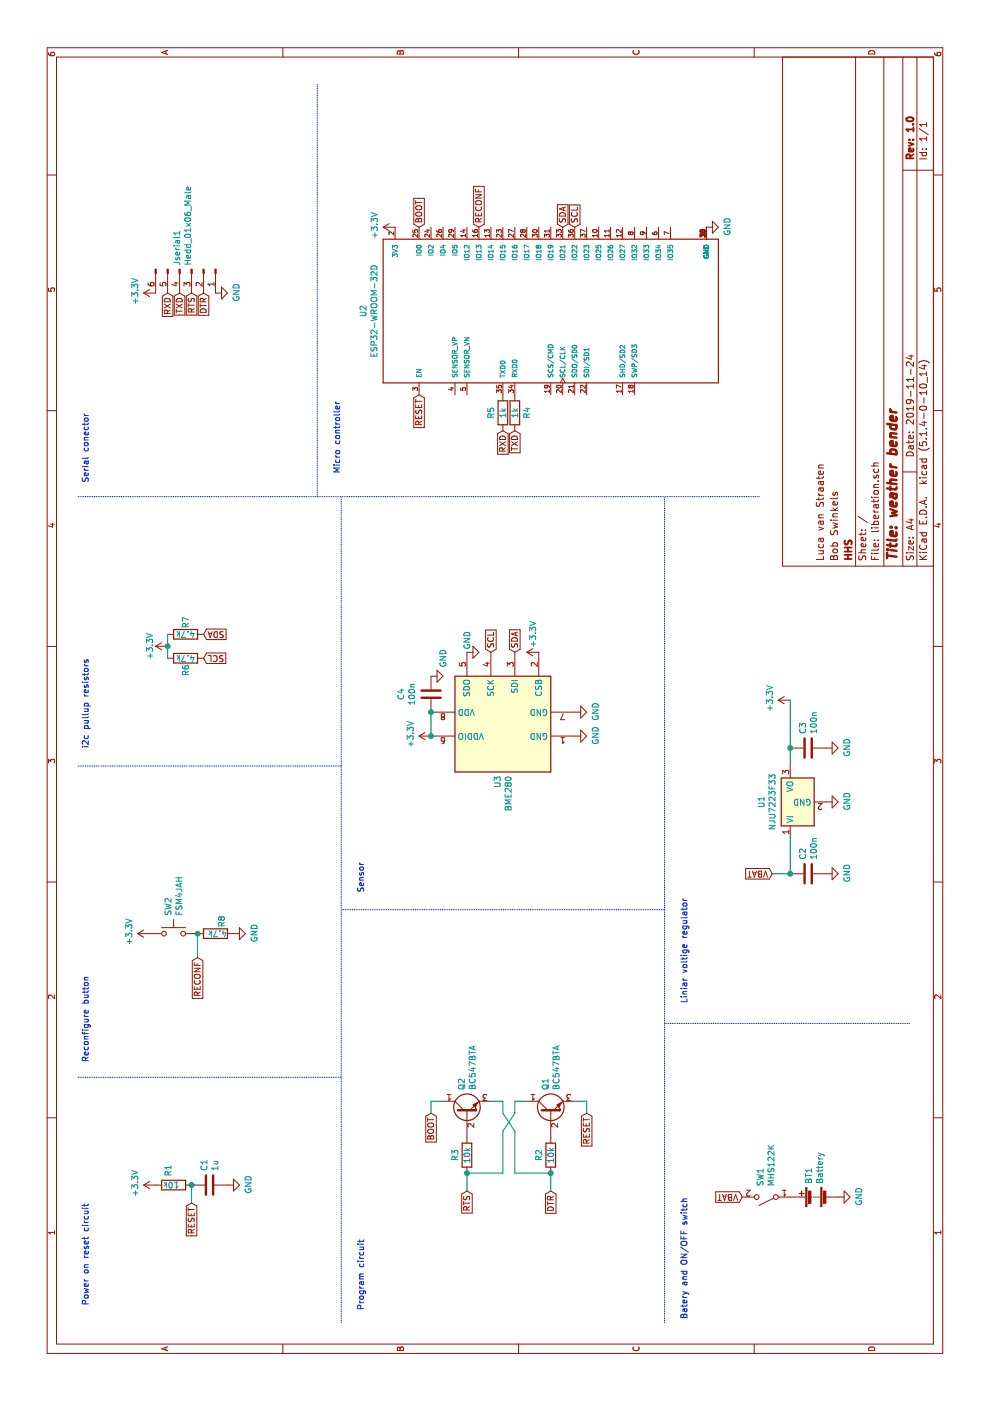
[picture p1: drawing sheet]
EESchema Schematic File Version 4
LIBS:liberation-cache
EELAYER 30 0
EELAYER END
$Descr A4 11693 8268
encoding utf-8
Sheet 1 1
Title "weather bender"
Date "2019-11-24"
Rev "1.0"
Comp "HHS"
Comment1 "Bob Swinkels"
Comment2 "Luca van Straaten"
Comment3 ""
Comment4 ""
$EndDescr
$Comp
L ESP32-WROOM-32D:ESP32-WROOM-32D U2
U 1 1
P 9100 4600
F 0 "U2" H 9100 6167 50  0000 C CNN
F 1 "ESP32-WROOM-32D" H 9100 6076 50  0000 C CNN
F 2 "ESP32-WROOM-32D:MODULE_ESP32-WROOM-32D" H 9100 4600 50  0001 L BNN
F 3 "Espressif Systems" H 9100 4600 50  0001 L BNN
F 4 "None" H 9100 4600 50  0001 L BNN "Field4"
F 5 "Module Espressif Systems" H 9100 4600 50  0001 L BNN "Field5"
F 6 "Unavailable" H 9100 4600 50  0001 L BNN "Field6"
F 7 "ESP32-WROOM-32D" H 9100 4600 50  0001 L BNN "Field7"
F 8 "IC: SoC; GPIO, I2C, I2S, IR, SD, SDIO, SPI, UART; 2.7÷3.6VDC; 20dBm" H 9100 4600 50  0001 L BNN "Field8"
	1    9100 4600
	1    0    0    -1  
$EndComp
$Comp
L Sensor:BME280 U3
U 1 1
P 5650 4200
F 0 "U3" H 5221 4246 50  0000 R CNN
F 1 "BME280" H 5221 4155 50  0000 R CNN
F 2 "Package_LGA:Bosch_LGA-8_2.5x2.5mm_P0.65mm_ClockwisePinNumbering" H 7150 3750 50  0001 C CNN
F 3 "https://ae-bst.resource.bosch.com/media/_tech/media/datasheets/BST-BME280-DS002.pdf" H 5650 4000 50  0001 C CNN
	1    5650 4200
	1    0    0    -1  
$EndComp
Text GLabel 9250 1400 0    50   Input ~ 0
RXD
Text GLabel 9250 1500 0    50   Input ~ 0
TXD
Text GLabel 9250 1700 0    50   Input ~ 0
DTR
Text GLabel 9250 1600 0    50   Input ~ 0
RTS
$Comp
L power:GND #PWR0101
U 1 1
P 9250 1800
F 0 "#PWR0101" H 9250 1550 50  0001 C CNN
F 1 "GND" H 9255 1627 50  0000 C CNN
F 2 "" H 9250 1800 50  0001 C CNN
F 3 "" H 9250 1800 50  0001 C CNN
	1    9250 1800
	1    0    0    -1  
$EndComp
$Comp
L power:GND #PWR0102
U 1 1
P 9800 5900
F 0 "#PWR0102" H 9800 5650 50  0001 C CNN
F 1 "GND" H 9805 5727 50  0000 C CNN
F 2 "" H 9800 5900 50  0001 C CNN
F 3 "" H 9800 5900 50  0001 C CNN
	1    9800 5900
	1    0    0    -1  
$EndComp
Text GLabel 8100 4200 0    50   Input ~ 0
RXD
Text GLabel 8100 4300 0    50   Input ~ 0
TXD
$Comp
L Device:R R4
U 1 1
P 8250 4300
F 0 "R4" V 8350 4300 50  0000 C CNN
F 1 "1k" V 8250 4300 50  0000 C CNN
F 2 "Resistor_THT:R_Axial_DIN0204_L3.6mm_D1.6mm_P7.62mm_Horizontal" V 8180 4300 50  0001 C CNN
F 3 "~" H 8250 4300 50  0001 C CNN
	1    8250 4300
	0    1    1    0   
$EndComp
$Comp
L Device:R R5
U 1 1
P 8250 4200
F 0 "R5" V 8150 4200 50  0000 C CNN
F 1 "1k" V 8250 4200 50  0000 C CNN
F 2 "Resistor_THT:R_Axial_DIN0204_L3.6mm_D1.6mm_P7.62mm_Horizontal" V 8180 4200 50  0001 C CNN
F 3 "~" H 8250 4200 50  0001 C CNN
	1    8250 4200
	0    1    1    0   
$EndComp
Text GLabel 8400 3500 0    50   Input ~ 0
RESET
Text GLabel 1650 1600 0    50   Input ~ 0
RESET
$Comp
L power:GND #PWR0103
U 1 1
P 1800 1900
F 0 "#PWR0103" H 1800 1650 50  0001 C CNN
F 1 "GND" H 1805 1727 50  0000 C CNN
F 2 "" H 1800 1900 50  0001 C CNN
F 3 "" H 1800 1900 50  0001 C CNN
	1    1800 1900
	1    0    0    -1  
$EndComp
$Comp
L Device:C C1
U 1 1
P 1800 1750
F 0 "C1" H 1915 1796 50  0000 L CNN
F 1 "1u" H 1915 1705 50  0000 L CNN
F 2 "Capacitor_THT:CP_Radial_D5.0mm_P2.00mm" H 1838 1600 50  0001 C CNN
F 3 "~" H 1800 1750 50  0001 C CNN
	1    1800 1750
	1    0    0    -1  
$EndComp
$Comp
L Device:R R1
U 1 1
P 1800 1450
F 0 "R1" H 1870 1496 50  0000 L CNN
F 1 "10k" V 1800 1400 50  0000 L CNN
F 2 "Resistor_THT:R_Axial_DIN0204_L3.6mm_D1.6mm_P7.62mm_Horizontal" V 1730 1450 50  0001 C CNN
F 3 "~" H 1800 1450 50  0001 C CNN
	1    1800 1450
	1    0    0    -1  
$EndComp
Wire Wire Line
	1650 1600 1800 1600
Connection ~ 1800 1600
Text GLabel 9800 3500 2    50   Input ~ 0
BOOT
$Comp
L Device:Battery BT1
U 1 1
P 1700 6800
F 0 "BT1" H 1808 6846 50  0000 L CNN
F 1 "Battery" H 1808 6755 50  0000 L CNN
F 2 "Battery:keystone_2477" V 1700 6860 50  0001 C CNN
F 3 "~" V 1700 6860 50  0001 C CNN
	1    1700 6800
	1    0    0    -1  
$EndComp
$Comp
L power:GND #PWR0104
U 1 1
P 1700 7000
F 0 "#PWR0104" H 1700 6750 50  0001 C CNN
F 1 "GND" H 1705 6827 50  0000 C CNN
F 2 "" H 1700 7000 50  0001 C CNN
F 3 "" H 1700 7000 50  0001 C CNN
	1    1700 7000
	1    0    0    -1  
$EndComp
$Comp
L Switch:SW_SPST SW1
U 1 1
P 1700 6400
F 0 "SW1" V 1746 6312 50  0000 R CNN
F 1 "MHS122K" V 1655 6312 50  0000 R CNN
F 2 "Button_Switch_THT:MHS122" H 1700 6400 50  0001 C CNN
F 3 "~" H 1700 6400 50  0001 C CNN
	1    1700 6400
	0    -1   -1   0   
$EndComp
$Comp
L Switch:SW_Push SW2
U 1 1
P 3900 1450
F 0 "SW2" V 3854 1598 50  0000 L CNN
F 1 "FSM4JAH" V 3945 1598 50  0000 L CNN
F 2 "Button_Switch_THT:SW_PUSH_6mm_H5mm" H 3900 1650 50  0001 C CNN
F 3 "~" H 3900 1650 50  0001 C CNN
	1    3900 1450
	0    1    1    0   
$EndComp
$Comp
L Device:R R8
U 1 1
P 3900 1800
F 0 "R8" H 3950 1750 50  0000 L CNN
F 1 "4.7k" V 3900 1700 50  0000 L CNN
F 2 "Resistor_THT:R_Axial_DIN0204_L3.6mm_D1.6mm_P7.62mm_Horizontal" V 3830 1800 50  0001 C CNN
F 3 "~" H 3900 1800 50  0001 C CNN
	1    3900 1800
	1    0    0    -1  
$EndComp
Text GLabel 3700 1650 0    50   Input ~ 0
RECONF
Wire Wire Line
	3900 1650 3700 1650
Connection ~ 3900 1650
$Comp
L power:GND #PWR0105
U 1 1
P 3900 1950
F 0 "#PWR0105" H 3900 1700 50  0001 C CNN
F 1 "GND" H 3905 1777 50  0000 C CNN
F 2 "" H 3900 1950 50  0001 C CNN
F 3 "" H 3900 1950 50  0001 C CNN
	1    3900 1950
	1    0    0    -1  
$EndComp
$Comp
L power:+3.3V #PWR0106
U 1 1
P 3900 1250
F 0 "#PWR0106" H 3900 1100 50  0001 C CNN
F 1 "+3.3V" H 3915 1423 50  0000 C CNN
F 2 "" H 3900 1250 50  0001 C CNN
F 3 "" H 3900 1250 50  0001 C CNN
	1    3900 1250
	1    0    0    -1  
$EndComp
$Comp
L power:+3.3V #PWR0107
U 1 1
P 9800 3300
F 0 "#PWR0107" H 9800 3150 50  0001 C CNN
F 1 "+3.3V" H 9815 3473 50  0000 C CNN
F 2 "" H 9800 3300 50  0001 C CNN
F 3 "" H 9800 3300 50  0001 C CNN
	1    9800 3300
	1    0    0    -1  
$EndComp
$Comp
L power:+3.3V #PWR0108
U 1 1
P 9250 1300
F 0 "#PWR0108" H 9250 1150 50  0001 C CNN
F 1 "+3.3V" H 9265 1473 50  0000 C CNN
F 2 "" H 9250 1300 50  0001 C CNN
F 3 "" H 9250 1300 50  0001 C CNN
	1    9250 1300
	1    0    0    -1  
$EndComp
$Comp
L Device:R R3
U 1 1
P 2050 3900
F 0 "R3" V 1950 3900 50  0000 C CNN
F 1 "10k" V 2050 3900 50  0000 C CNN
F 2 "Resistor_THT:R_Axial_DIN0204_L3.6mm_D1.6mm_P7.62mm_Horizontal" V 1980 3900 50  0001 C CNN
F 3 "~" H 2050 3900 50  0001 C CNN
	1    2050 3900
	0    1    1    0   
$EndComp
$Comp
L Device:R R2
U 1 1
P 2050 4600
F 0 "R2" V 1950 4600 50  0000 C CNN
F 1 "10k" V 2050 4600 50  0000 C CNN
F 2 "Resistor_THT:R_Axial_DIN0204_L3.6mm_D1.6mm_P7.62mm_Horizontal" V 1980 4600 50  0001 C CNN
F 3 "~" H 2050 4600 50  0001 C CNN
	1    2050 4600
	0    1    1    0   
$EndComp
Text GLabel 1750 3900 0    50   Input ~ 0
RTS
Text GLabel 1750 4600 0    50   Input ~ 0
DTR
Text GLabel 2400 3600 0    50   Input ~ 0
BOOT
Text GLabel 2400 4900 0    50   Input ~ 0
RESET
Wire Wire Line
	2400 3600 2500 3600
Wire Wire Line
	2400 4900 2500 4900
Wire Wire Line
	2500 4900 2500 4800
Wire Wire Line
	1750 3900 1900 3900
Wire Wire Line
	1750 4600 1900 4600
Wire Wire Line
	2500 3600 2500 3700
$Comp
L Transistor_BJT:BC547 Q1
U 1 1
P 2400 4600
F 0 "Q1" H 2591 4646 50  0000 L CNN
F 1 "BC547BTA" H 2591 4555 50  0000 L CNN
F 2 "Package_TO_SOT_THT:TO-92_Inline" H 2600 4525 50  0001 L CIN
F 3 "http://www.fairchildsemi.com/ds/BC/BC547.pdf" H 2400 4600 50  0001 L CNN
	1    2400 4600
	1    0    0    -1  
$EndComp
$Comp
L Transistor_BJT:BC547 Q2
U 1 1
P 2400 3900
F 0 "Q2" H 2591 3946 50  0000 L CNN
F 1 "BC547BTA" H 2591 3855 50  0000 L CNN
F 2 "Package_TO_SOT_THT:TO-92_Inline" H 2600 3825 50  0001 L CIN
F 3 "http://www.fairchildsemi.com/ds/BC/BC547.pdf" H 2400 3900 50  0001 L CNN
	1    2400 3900
	1    0    0    -1  
$EndComp
Wire Wire Line
	1900 4200 2250 4200
Wire Wire Line
	2250 4200 2400 4300
Wire Wire Line
	2400 4300 2500 4300
Wire Wire Line
	2500 4300 2500 4400
Wire Wire Line
	1900 3900 1900 4200
Connection ~ 1900 3900
Wire Wire Line
	2500 4100 2500 4200
Wire Wire Line
	2500 4200 2400 4200
Wire Wire Line
	2400 4200 2250 4300
Wire Wire Line
	2250 4300 1900 4300
Wire Wire Line
	1900 4300 1900 4600
Connection ~ 1900 4600
$Comp
L power:+3.3V #PWR0109
U 1 1
P 1800 1300
F 0 "#PWR0109" H 1800 1150 50  0001 C CNN
F 1 "+3.3V" H 1815 1473 50  0000 C CNN
F 2 "" H 1800 1300 50  0001 C CNN
F 3 "" H 1800 1300 50  0001 C CNN
	1    1800 1300
	1    0    0    -1  
$EndComp
$Comp
L power:GND #PWR0110
U 1 1
P 5750 4800
F 0 "#PWR0110" H 5750 4550 50  0001 C CNN
F 1 "GND" H 5755 4627 50  0000 C CNN
F 2 "" H 5750 4800 50  0001 C CNN
F 3 "" H 5750 4800 50  0001 C CNN
	1    5750 4800
	1    0    0    -1  
$EndComp
$Comp
L power:GND #PWR0111
U 1 1
P 5550 4800
F 0 "#PWR0111" H 5550 4550 50  0001 C CNN
F 1 "GND" H 5555 4627 50  0000 C CNN
F 2 "" H 5550 4800 50  0001 C CNN
F 3 "" H 5550 4800 50  0001 C CNN
	1    5550 4800
	1    0    0    -1  
$EndComp
$Comp
L Device:C C4
U 1 1
P 5900 3600
F 0 "C4" V 5648 3600 50  0000 C CNN
F 1 "100n" V 5739 3600 50  0000 C CNN
F 2 "Capacitor_THT:C_Disc_D4.7mm_W2.5mm_P5.00mm" H 5938 3450 50  0001 C CNN
F 3 "~" H 5900 3600 50  0001 C CNN
	1    5900 3600
	0    1    1    0   
$EndComp
$Comp
L power:GND #PWR0112
U 1 1
P 6050 3600
F 0 "#PWR0112" H 6050 3350 50  0001 C CNN
F 1 "GND" H 6200 3500 50  0000 C CNN
F 2 "" H 6050 3600 50  0001 C CNN
F 3 "" H 6050 3600 50  0001 C CNN
	1    6050 3600
	1    0    0    -1  
$EndComp
Wire Wire Line
	5550 3600 5750 3600
$Comp
L power:+3.3V #PWR0113
U 1 1
P 5550 3600
F 0 "#PWR0113" H 5550 3450 50  0001 C CNN
F 1 "+3.3V" H 5565 3773 50  0000 C CNN
F 2 "" H 5550 3600 50  0001 C CNN
F 3 "" H 5550 3600 50  0001 C CNN
	1    5550 3600
	1    0    0    -1  
$EndComp
Text GLabel 6400 1700 3    50   Input ~ 0
SDA
Text GLabel 6250 4100 2    50   Input ~ 0
SCL
$Comp
L power:GND #PWR0114
U 1 1
P 6250 3900
F 0 "#PWR0114" H 6250 3650 50  0001 C CNN
F 1 "GND" H 6350 3900 50  0000 C CNN
F 2 "" H 6250 3900 50  0001 C CNN
F 3 "" H 6250 3900 50  0001 C CNN
	1    6250 3900
	1    0    0    -1  
$EndComp
$Comp
L Device:R R6
U 1 1
P 6200 1550
F 0 "R6" H 6100 1550 50  0000 C CNN
F 1 "4.7k" V 6200 1550 50  0000 C CNN
F 2 "Resistor_THT:R_Axial_DIN0204_L3.6mm_D1.6mm_P7.62mm_Horizontal" V 6130 1550 50  0001 C CNN
F 3 "~" H 6200 1550 50  0001 C CNN
	1    6200 1550
	1    0    0    -1  
$EndComp
$Comp
L Device:R R7
U 1 1
P 6400 1550
F 0 "R7" H 6500 1550 50  0000 C CNN
F 1 "4.7k" V 6400 1550 50  0000 C CNN
F 2 "Resistor_THT:R_Axial_DIN0204_L3.6mm_D1.6mm_P7.62mm_Horizontal" V 6330 1550 50  0001 C CNN
F 3 "~" H 6400 1550 50  0001 C CNN
	1    6400 1550
	1    0    0    -1  
$EndComp
$Comp
L power:+3.3V #PWR0115
U 1 1
P 6250 4500
F 0 "#PWR0115" H 6250 4350 50  0001 C CNN
F 1 "+3.3V" H 6400 4550 50  0000 C CNN
F 2 "" H 6250 4500 50  0001 C CNN
F 3 "" H 6250 4500 50  0001 C CNN
	1    6250 4500
	1    0    0    -1  
$EndComp
Text GLabel 9800 4800 2    50   Input ~ 0
SCL
Text GLabel 9800 4700 2    50   Input ~ 0
SDA
Text GLabel 6200 1700 3    50   Input ~ 0
SCL
$Comp
L power:+3.3V #PWR0116
U 1 1
P 6300 1400
F 0 "#PWR0116" H 6300 1250 50  0001 C CNN
F 1 "+3.3V" H 6300 1550 50  0000 C CNN
F 2 "" H 6300 1400 50  0001 C CNN
F 3 "" H 6300 1400 50  0001 C CNN
	1    6300 1400
	1    0    0    -1  
$EndComp
Wire Wire Line
	6200 1400 6300 1400
Connection ~ 6300 1400
Wire Wire Line
	6300 1400 6400 1400
Text GLabel 6250 4300 2    50   Input ~ 0
SDA
$Comp
L Regulator_Linear:MCP1825S U1
U 1 1
P 5000 6600
F 0 "U1" H 5000 6842 50  0000 C CNN
F 1 "NJU7223F33" H 5000 6751 50  0000 C CNN
F 2 "Package_TO_SOT_THT:NJU7223F33" H 4900 6750 50  0001 C CNN
F 3 "http://ww1.microchip.com/downloads/en/devicedoc/22056b.pdf" H 5000 6850 50  0001 C CNN
	1    5000 6600
	1    0    0    -1  
$EndComp
$Comp
L power:+3.3V #PWR0117
U 1 1
P 5850 6600
F 0 "#PWR0117" H 5850 6450 50  0001 C CNN
F 1 "+3.3V" H 5865 6773 50  0000 C CNN
F 2 "" H 5850 6600 50  0001 C CNN
F 3 "" H 5850 6600 50  0001 C CNN
	1    5850 6600
	1    0    0    -1  
$EndComp
$Comp
L Device:C C2
U 1 1
P 4400 6750
F 0 "C2" H 4515 6796 50  0000 L CNN
F 1 "100n" H 4515 6705 50  0000 L CNN
F 2 "Capacitor_THT:C_Disc_D4.7mm_W2.5mm_P5.00mm" H 4438 6600 50  0001 C CNN
F 3 "~" H 4400 6750 50  0001 C CNN
	1    4400 6750
	1    0    0    -1  
$EndComp
$Comp
L Device:C C3
U 1 1
P 5450 6750
F 0 "C3" H 5565 6796 50  0000 L CNN
F 1 "100n" H 5565 6705 50  0000 L CNN
F 2 "Capacitor_THT:C_Disc_D4.7mm_W2.5mm_P5.00mm" H 5488 6600 50  0001 C CNN
F 3 "~" H 5450 6750 50  0001 C CNN
	1    5450 6750
	1    0    0    -1  
$EndComp
$Comp
L power:GND #PWR0118
U 1 1
P 4400 6900
F 0 "#PWR0118" H 4400 6650 50  0001 C CNN
F 1 "GND" H 4405 6727 50  0000 C CNN
F 2 "" H 4400 6900 50  0001 C CNN
F 3 "" H 4400 6900 50  0001 C CNN
	1    4400 6900
	1    0    0    -1  
$EndComp
$Comp
L power:GND #PWR0119
U 1 1
P 5000 6900
F 0 "#PWR0119" H 5000 6650 50  0001 C CNN
F 1 "GND" H 5005 6727 50  0000 C CNN
F 2 "" H 5000 6900 50  0001 C CNN
F 3 "" H 5000 6900 50  0001 C CNN
	1    5000 6900
	1    0    0    -1  
$EndComp
$Comp
L power:GND #PWR0120
U 1 1
P 5450 6900
F 0 "#PWR0120" H 5450 6650 50  0001 C CNN
F 1 "GND" H 5455 6727 50  0000 C CNN
F 2 "" H 5450 6900 50  0001 C CNN
F 3 "" H 5450 6900 50  0001 C CNN
	1    5450 6900
	1    0    0    -1  
$EndComp
Wire Wire Line
	4400 6600 4700 6600
Wire Wire Line
	5300 6600 5450 6600
Wire Wire Line
	5450 6600 5850 6600
Connection ~ 5450 6600
$Comp
L Connector:Conn_01x06_Male Jserial1
U 1 1
P 9450 1600
F 0 "Jserial1" H 9422 1482 50  0000 R CNN
F 1 "Hedd_01x06_Male" H 9422 1573 50  0000 R CNN
F 2 "Connector_PinHeader_2.54mm:PinHeader_1x06_P2.54mm_Vertical" H 9450 1600 50  0001 C CNN
F 3 "~" H 9450 1600 50  0001 C CNN
	1    9450 1600
	-1   0    0    1   
$EndComp
Text GLabel 1700 6200 1    50   Input ~ 0
VBAT
Text GLabel 4400 6450 1    50   Input ~ 0
VBAT
Connection ~ 5550 3600
Connection ~ 5750 3600
Wire Notes Line
	3150 5550 3150 7600
Wire Notes Line
	4100 2850 4100 5550
Wire Notes Line
	650  2850 7550 2850
Wire Notes Line
	7550 2650 11000 2650
Wire Notes Line
	5300 650  5300 2850
Wire Notes Line
	2700 650  2700 2850
Wire Notes Line
	650  5550 7550 5550
Wire Notes Line
	7550 650  7550 6350
Wire Wire Line
	4400 6450 4400 6600
Connection ~ 4400 6600
Text Notes 8350 2850 2    50   ~ 0
Micro controller\n
Text Notes 8250 750  2    50   ~ 0
Serial conector\n
Text Notes 6200 750  2    50   ~ 0
i2c pullup resistors
Text Notes 1650 750  2    50   ~ 0
Power on reset circuit
Text Notes 3550 750  2    50   ~ 0
Reconfigure button\n
Text Notes 1700 5750 2    50   ~ 0
Batery and ON/OFF switch
Text Notes 1350 3050 2    50   ~ 0
Program circuit
Text Notes 4500 3050 2    50   ~ 0
Sensor\n
Text Notes 4200 5750 2    50   ~ 0
Liniar voltige regulator
Text GLabel 9800 4000 2    50   Input ~ 0
RECONF
$EndSCHEMATC
